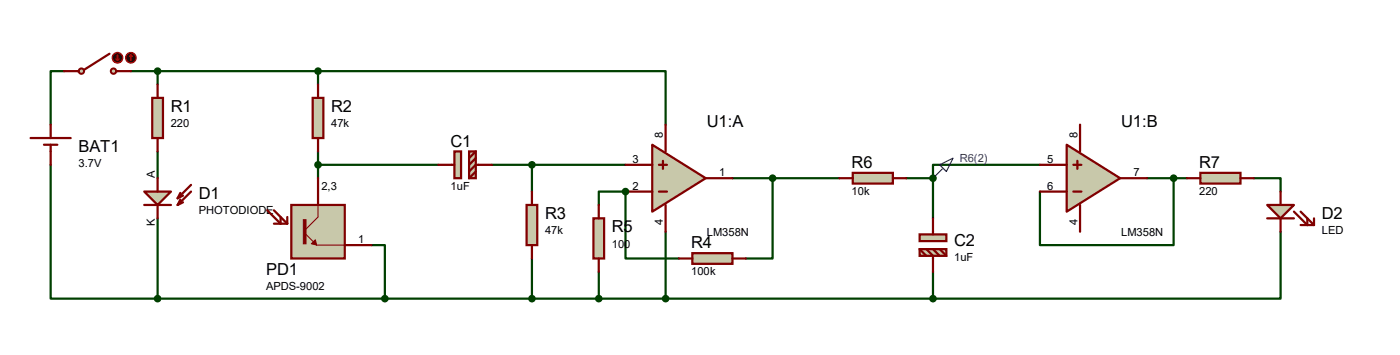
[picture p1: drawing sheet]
<svg xmlns="http://www.w3.org/2000/svg" width="266mm" height="67mm" viewBox="0 0 266 67" stroke-linecap="round" stroke-linejoin="round" font-family="sans-serif">
<g fill="none" stroke="#004000" stroke-width=".42">
<path d="M60.4 13.5h66.1v10.2M60.4 13.5h-30.5v2.5M60.4 13.5v2.5M9.6 31.3v25.4h20.3M29.9 28.7v5.1M60.4 28.7v5.1M60.4 31.3h22.9M93.4 31.3h25.4M101.1 31.3v5.1M118.8 36.4v12.7h10.2M139.2 33.8h20.3M146.8 33.8v15.3h-5.1"/>
<path d="M172.2 33.8h5.1v7.6M29.9 41.4v15.3M70.6 46.5h2.5v10.2M101.1 49.1v7.6h-71.2M126.5 44v12.7"/>
</g>
<circle cx="118.8" cy="36.4" r=".21" fill="#004000"/>
<path d="M12.2 13.5h-2.6v10.2M24.9 13.5h5M118.8 36.4h-5v2.5M101.1 56.7h25.4M113.8 51.6v5.1" fill="none" stroke="#004000" stroke-width=".42"/>
<circle cx="177.3" cy="33.8" r=".21" fill="#004000"/>
<path d="M197.6 31.3h-20.3v2.5M217.9 33.8h7.6M223 33.8v12.7h-25.4v-10.1M238.2 33.8h5.1v2.6M126.5 56.7h50.8M177.3 51.6v5.1M243.3 44v12.7h-66" fill="none" stroke="#004000" stroke-width=".42"/>
<path d="M27.4 36.4h5.1l-2.6 2.5z" fill="#c8c8aa" stroke="#800000" stroke-width=".42"/>
<path d="M27.4 38.9h5.1M29.9 33.8v2.6M29.9 38.9v2.5M34.3 36.6l-.5 1M34.3 37.9l-.5 1M34.8 37.1l-1 .5M34.8 38.4l-1 .5M36.3 36.4l-2.5 2.5M36.3 35.1l-2.5 2.5" fill="none" stroke="#800000" stroke-width=".42"/>
<path d="M28.9 18.6h2.1v7.6h-2.1z" fill="#c8c8aa" stroke="#800000" stroke-width=".42"/>
<path d="M29.9 16v2.6M29.9 26.2v2.5" fill="none" stroke="#800000" stroke-width=".42"/>
<path d="M59.4 18.6h2v7.6h-2z" fill="#c8c8aa" stroke="#800000" stroke-width=".42"/>
<path d="M60.4 16v2.6M60.4 26.2v2.5" fill="none" stroke="#800000" stroke-width=".42"/>
<circle cx="29.9" cy="13.5" r=".51" fill="#004000" stroke="#004000" stroke-width=".42"/>
<path d="M55.3 38.9h10.2v10.2h-10.2z" fill="#c8c8aa" stroke="#800000" stroke-width=".42"/>
<g fill="#800000" stroke="#800000" stroke-width=".19">
<path d="M57.6 41.7h.5v4.6h-.5z"/>
<path d="M59.9 45.5l.3 1-1-.2z"/>
</g>
<path d="M60.4 38.9v2.3l-2.5 2.5M57.9 44.2l2.3 2.3h5.3" fill="none" stroke="#800000" stroke-width=".19"/>
<path d="M5.8 26.2h7.6M8.4 27.5h2.5M9.6 23.7v2.5M9.6 27.5v3.8M50.8 39.9l2.5 2.6v-1.3M52 39.9l2.6 2.6M60.4 33.8v5.1M52 42.5h2.6M54.6 41.2v1.3M65.5 46.5h5.1" fill="none" stroke="#800000" stroke-width=".42"/>
<circle cx="29.9" cy="56.7" r=".51" fill="#004000" stroke="#004000" stroke-width=".42"/>
<g fill="#c8c8aa" stroke="#800000" stroke-width=".42">
<path d="M86.3 28.7h1.3v5.1h-1.3z"/>
<path d="M89.1 28.7h1.3v5.1h-1.3z"/>
</g>
<path d="M83.3 31.3h3M90.4 28.7l-1.3 1.3M90.4 30l-1.3 1.3M90.4 32.6l-1.3 1.2M93.4 31.3h-3l-1.3 1.3" fill="none" stroke="#800000" stroke-width=".42"/>
<circle cx="60.4" cy="31.3" r=".51" fill="#004000" stroke="#004000" stroke-width=".42"/>
<path d="M100 38.9h2.1v7.6h-2.1z" fill="#c8c8aa" stroke="#800000" stroke-width=".42"/>
<path d="M101.1 36.4v2.5M101.1 46.5v2.6" fill="none" stroke="#800000" stroke-width=".42"/>
<circle cx="73.1" cy="56.7" r=".51" fill="#004000" stroke="#004000" stroke-width=".42"/>
<path d="M123.9 27.5l10.2 6.3-10.2 6.4z" fill="#c8c8aa" stroke="#800000" stroke-width=".42"/>
<path d="M118.8 36.4h5.1M118.8 31.3h5.1M125.2 36.4h1.5M125.2 31.3h1.5M126 30.5v1.5M126.5 23.7v5M126.5 38.9v5.1M134.1 33.8h5.1" fill="none" stroke="#800000" stroke-width=".42"/>
<g fill="#004000" stroke="#004000" stroke-width=".42">
<circle cx="101.1" cy="31.3" r=".51"/>
<circle cx="60.4" cy="13.5" r=".51"/>
<circle cx="101.1" cy="56.7" r=".51"/>
</g>
<path d="M131.5 48h7.7v2.1h-7.7z" fill="#c8c8aa" stroke="#800000" stroke-width=".42"/>
<path d="M129 49.1h2.5M139.2 49.1h2.5" fill="none" stroke="#800000" stroke-width=".42"/>
<path d="M112.7 41.4h2.1v7.7h-2.1z" fill="#c8c8aa" stroke="#800000" stroke-width=".42"/>
<path d="M113.8 38.9v2.5M113.8 49.1v2.5" fill="none" stroke="#800000" stroke-width=".42"/>
<g fill="#004000" stroke="#004000" stroke-width=".42">
<circle cx="126.5" cy="56.7" r=".51"/>
<circle cx="146.8" cy="33.8" r=".51"/>
</g>
<path d="M162 32.8h7.6v2h-7.6z" fill="#c8c8aa" stroke="#800000" stroke-width=".42"/>
<path d="M159.5 33.8h2.5M169.6 33.8h2.6" fill="none" stroke="#800000" stroke-width=".42"/>
<g fill="#c8c8aa" stroke="#800000" stroke-width=".42">
<path d="M174.7 44.5h5.1v1.3h-5.1z"/>
<path d="M174.7 47.3h5.1v1.3h-5.1z"/>
</g>
<path d="M174.7 47.3l1.3 1.3M176 47.3l1.3 1.3v3M177.3 41.4v3.1M177.3 47.3l1.2 1.3M178.5 47.3l1.3 1.3" fill="none" stroke="#800000" stroke-width=".42"/>
<path d="M178.5 31.3l2.6-1.3-1.3 2.6zM179 32l-1.7 1.8" fill="none" stroke="#0000c0" stroke-width=".21"/>
<g fill="#004000" stroke="#004000" stroke-width=".42">
<circle cx="118.8" cy="36.4" r=".51"/>
<circle cx="113.8" cy="56.7" r=".51"/>
</g>
<g fill="#c8c8aa" stroke="#800000" stroke-width=".38">
<circle cx="21.6" cy="13.5" r=".51"/>
<circle cx="15.5" cy="13.5" r=".51"/>
</g>
<path d="M12.2 13.5h2.8M20.8 10.2l-4.8 3.1M22.1 13.5h2.8" fill="none" stroke="#800000" stroke-width=".42"/>
<circle cx="22.3" cy="11" r="1.02" fill="#400000" stroke="#f00" stroke-width=".21"/>
<path d="M22.1 11.2l.2 .3M22.3 10.5v1M22.6 11.2l-.3 .3" fill="none" stroke="#f00" stroke-width=".21"/>
<circle cx="24.9" cy="11" r="1.02" fill="#400000" stroke="#f00" stroke-width=".21"/>
<path d="M24.9 10.5l-.3 .2M24.9 10.5l.2 .2M24.9 10.5v1" fill="none" stroke="#f00" stroke-width=".21"/>
<path d="M202.7 27.5l10.1 6.3-10.1 6.4z" fill="#c8c8aa" stroke="#800000" stroke-width=".42"/>
<path d="M197.6 36.4h5.1M197.6 31.3h5.1M203.9 36.4h1.6M203.9 31.3h1.6M204.7 30.5v1.5M205.2 23.7v5M205.2 38.9v5.1M212.8 33.8h5.1" fill="none" stroke="#800000" stroke-width=".42"/>
<circle cx="177.3" cy="33.8" r=".51" fill="#004000" stroke="#004000" stroke-width=".42"/>
<path d="M228.1 32.8h7.6v2h-7.6z" fill="#c8c8aa" stroke="#800000" stroke-width=".42"/>
<path d="M225.5 33.8h2.6M235.7 33.8h2.5" fill="none" stroke="#800000" stroke-width=".42"/>
<circle cx="223" cy="33.8" r=".51" fill="#004000" stroke="#004000" stroke-width=".42"/>
<path d="M240.8 38.9h5l-2.5 2.5z" fill="#c8c8aa" stroke="#800000" stroke-width=".42"/>
<path d="M243.3 36.4v2.5M240.8 41.4h5M243.3 41.4v2.6M245.8 40.2l2.6 2.5v-1.3M247.1 40.2l2.6 2.5M247.1 42.7h2.6M249.7 41.4v1.3" fill="none" stroke="#800000" stroke-width=".42"/>
<circle cx="177.3" cy="56.7" r=".51" fill="#004000" stroke="#004000" stroke-width=".42"/>
<g font-size="3.1">
<text x="32.4" y="21.2">R1</text>
<text x="62.9" y="21.2">R2</text>
<text x="14.9" y="28.8">BAT1</text>
<text x="85.6" y="27.9">C1</text>
<text x="134.3" y="24">U1:A</text>
<text x="213" y="24">U1:B</text>
<text x="161.8" y="31.9">R6</text>
<text x="227.9" y="31.9">R7</text>
<text x="37.8" y="37.7">D1</text>
<text x="103.6" y="41.5">R3</text>
<text x="251.1" y="41.5">D2</text>
<text x="116.3" y="44.1">R5</text>
<text x="131.3" y="47.2">R4</text>
<text x="181.3" y="46.6">C2</text>
<text x="50.6" y="52.1">PD1</text>
</g>
<g font-size="2.1">
<text x="32.4" y="24.1">220</text>
<text x="62.9" y="24.1">47k</text>
<text x="126" y="26.2" transform="rotate(-90 126 26.2)">8</text>
<text x="204.7" y="26.2" transform="rotate(-90 204.7 26.2)">8</text>
<text x="14.9" y="31.7">3.7V</text>
<text x="29.4" y="33.8" transform="rotate(-90 29.4 33.8)">A</text>
<text x="61.1" y="36">2,3</text>
<text x="85.6" y="36">1uF</text>
<text x="120.2" y="30.9">3</text>
<text x="120.2" y="36">2</text>
<text x="136.6" y="33.4">1</text>
<text x="198.9" y="30.9">5</text>
<text x="198.9" y="36">6</text>
<text x="215.4" y="33.4">7</text>
<text x="37.8" y="40.6">PHOTODIODE</text>
<text x="161.8" y="37">10k</text>
<text x="227.9" y="37">220</text>
<text x="29.4" y="42.8" transform="rotate(-90 29.4 42.8)">K</text>
<text x="68" y="46.1">1</text>
<text x="103.6" y="44.4">47k</text>
<text x="116.3" y="47">100</text>
<text x="126" y="42.6" transform="rotate(-90 126 42.6)">4</text>
<text x="134.3" y="44.9">LM358N</text>
<text x="204.7" y="42.6" transform="rotate(-90 204.7 42.6)">4</text>
<text x="213" y="44.9">LM358N</text>
<text x="251.1" y="44.4">LED</text>
<text x="131.3" y="52.2">100k</text>
<text x="181.3" y="49.5">1uF</text>
<text x="50.6" y="55">APDS-9002</text>
</g>
<text font-size="2.1" fill="#0000c0" x="182.3" y="30.8">R6(2)</text>
</svg>
